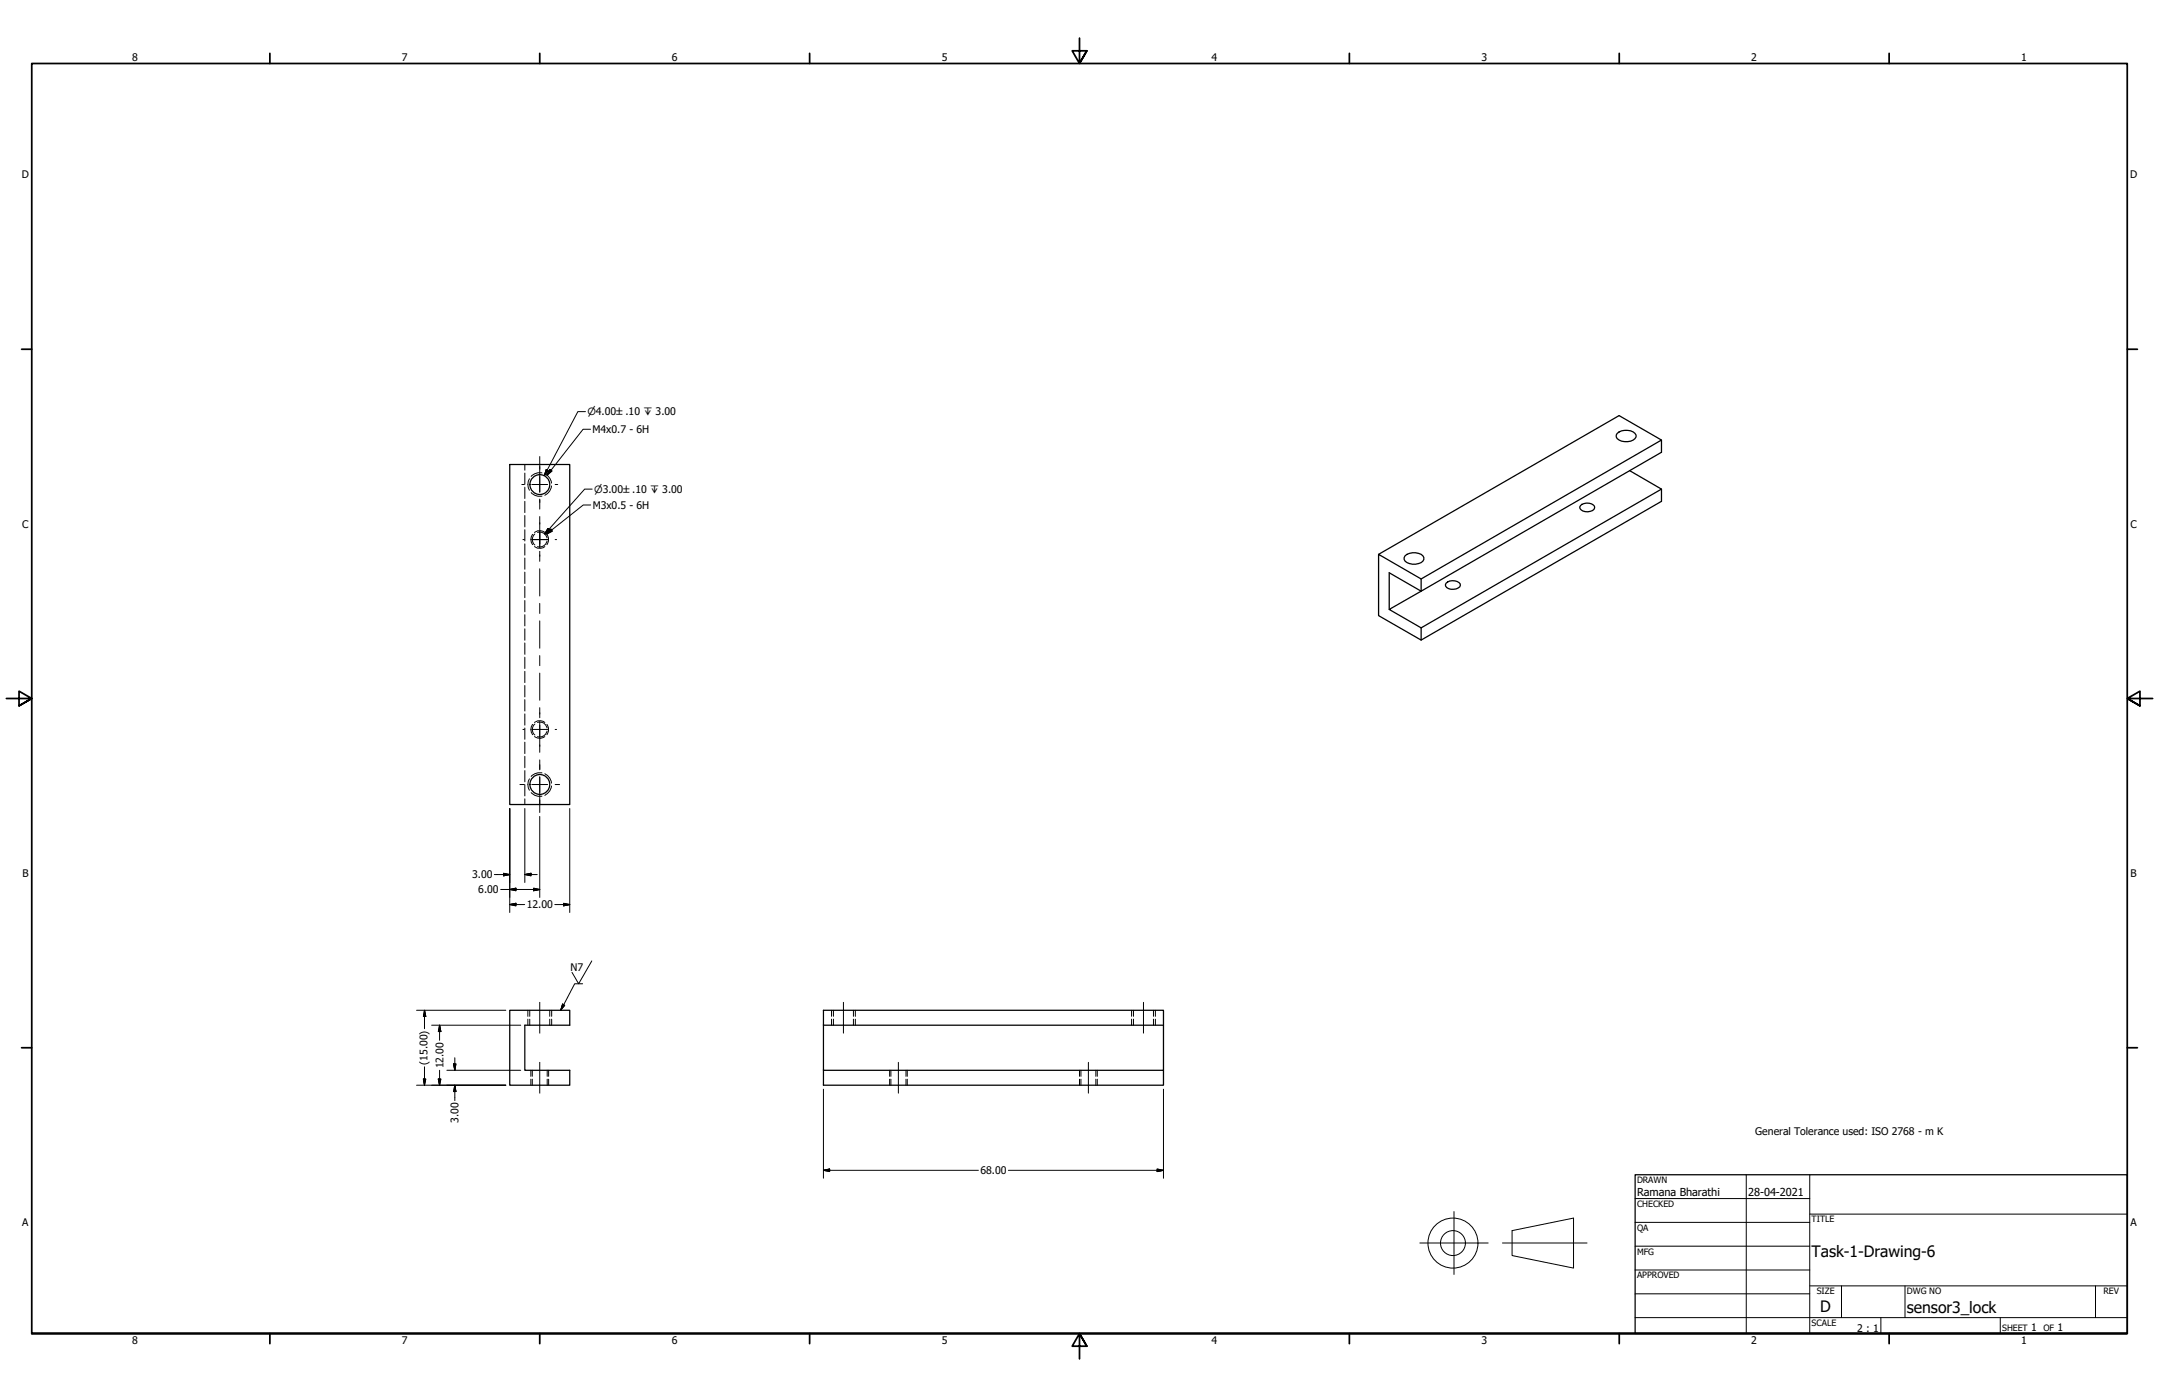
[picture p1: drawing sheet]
<svg xmlns="http://www.w3.org/2000/svg" width="864mm" height="559mm" viewBox="0 0 864 559" stroke-linecap="round" stroke-linejoin="round" font-family="sans-serif">
<!-- layer: Visible (ANSI) -->
<g fill="none" stroke="#000" stroke-width=".51">
<path d="M646.9 173.4a5.3 5.3 0 0 1 7.5 .7 2.78 2.78 0 0 1-3.3 2.6 4.4 4.4 0 0 1-4.6-1.9zM664.6 176l-17-9.8-96.2 55.5M203.9 185.8h24v136h-24zM651.9 188.3l12.7 7.3-96.1 55.5M664.6 195.6v4.9l-96.1 55.5M632.2 202.2a4 4 0 0 1 5.6 .3 1.67 1.67 0 0 1-1.7 2 3 3 0 0 1-4.2-1.7zM551.4 221.7l17.1 9.9v4.9l-12.8 7.3 12.8 7.3v4.9l-17.1-9.7zM562 222.3a5.7 5.7 0 0 1 7.2 0 1.94 1.94 0 0 1 .1 2.1 1.94 1.94 0 0 1-1.9 1 4.9 4.9 0 0 1-5.7-1.6zM568.5 231.6l96.1-55.6v4.9l-96.1 55.6-12.8-7.4v14.7M578.4 233.3a4.1 4.1 0 0 1 5.7 .3 1.67 1.67 0 0 1-1.7 2 3 3 0 0 1-4.2-1.7zM203.9 404.1h24v6h-18v18h18v6h-24zM329.4 404.1h136v24h-136z"/>
<path d="M329.4 410.1h136M329.4 428.1v6h136v-6"/>
<circle cx="215.9" cy="193.8" r="4"/>
<circle cx="215.9" cy="313.8" r="4"/>
</g>
<!-- layer: Hidden (ANSI) -->
<g fill="none" stroke="#000" stroke-width=".4">
<path d="M209.9 185.8v2.3M209.9 189.2v4.5M209.9 194.9v4.5M209.9 200.5v4.5M209.9 206.2v4.6M209.9 211.9v4.5M209.9 217.6v4.5M213.9 213.6a2.87 2.87 0 0 0 0 4.4M215 213a2.94 2.94 0 0 1 3.8 2.2M218.8 216.4a2.94 2.94 0 0 1-3.8 2.2M209.9 223.2v4.5M209.9 228.9v4.5"/>
<path d="M209.9 234.6v4.5M209.9 240.2v4.5M209.9 245.9v4.5M209.9 251.5v4.6M209.9 257.2v4.5M209.9 262.9v4.5M209.9 268.5v4.5M209.9 274.2v4.6M209.9 279.8v4.6M209.9 285.6v4.5M209.9 291.2v4.5M209.9 296.9v4.5"/>
<path d="M213.9 289.6a2.87 2.87 0 0 0 0 4.4M215 289a2.84 2.84 0 0 1 3.8 2.2M218.8 292.4a2.94 2.94 0 0 1-3.8 2.2M209.9 302.5v4.6M209.9 308.2v4.5M209.9 313.9v4.5M209.9 319.5v2.3M211.9 404.1v2.4M211.9 407.7v2.4M219.9 404.1v2.4M219.9 407.7v2.4M333.4 404.1v2.4"/>
<path d="M333.4 407.7v2.4M341.4 404.1v2.4M341.4 407.7v2.4M453.4 404.1v2.4M453.4 407.7v2.4M461.4 404.1v2.4M461.4 407.7v2.4M212.9 428.1v2.4M212.9 431.7v2.4M218.9 428.1v2.4M218.9 431.7v2.4M356.4 428.1v2.4"/>
<path d="M356.4 431.7v2.4M362.4 428.1v2.4M362.4 431.7v2.4M432.4 428.1v2.4M432.4 431.7v2.4M438.3 428.1v2.4M438.3 431.7v2.4"/>
</g>
<!-- layer: Hidden Narrow (ANSI) -->
<g fill="none" stroke="#000" stroke-width=".4">
<path d="M211.8 191.5a4.4 4.4 0 0 0 0 4.6M212.5 197a4.5 4.5 0 0 0 4.3 1.4M216.8 189.2a4.5 4.5 0 0 0-4.3 1.4M217.9 189.5a4.8 4.8 0 0 1 2.7 3.7M220.6 194.4a4.6 4.6 0 0 1-2.7 3.7M213 213.7a3.4 3.4 0 0 0 0 4.2M213.8 213a3.2 3.2 0 0 1 4.1 0M213.8 218.6a3.2 3.2 0 0 0 4.1 0M218.8 213.7a3.4 3.4 0 0 1 0 4.2M213 289.8a3.4 3.4 0 0 0 0 4.1M213.8 289a3.2 3.2 0 0 1 4.1 0M213.8 294.6a3.5 3.5 0 0 0 4.1 0"/>
<path d="M218.8 289.8a3.4 3.4 0 0 1 0 4.1M211.8 311.5a4.4 4.4 0 0 0 0 4.6M212.5 317.1a4.5 4.5 0 0 0 4.3 1.4M216.8 309.2a4.5 4.5 0 0 0-4.3 1.4M217.9 309.5a4.6 4.6 0 0 1 2.7 3.7M220.6 314.4a4.8 4.8 0 0 1-2.7 3.7M211.1 404.1v2.4M211.1 407.7v2.4M220.7 404.1v2.4M220.7 407.7v2.4M332.6 404.1v2.4M332.6 407.7v2.4"/>
<path d="M342.1 404.1v2.4M342.1 407.7v2.4M452.6 404.1v2.4M452.6 407.7v2.4M462.2 404.1v2.4M462.2 407.7v2.4M212.3 428.1v2.4M212.3 431.7v2.4M219.5 428.1v2.4M219.5 431.7v2.4M355.9 428.1v2.4M355.9 431.7v2.4"/>
<path d="M362.9 428.1v2.4M362.9 431.7v2.4M431.8 428.1v2.4M431.8 431.7v2.4M438.9 428.1v2.4M438.9 431.7v2.4"/>
</g>
<!-- layer: Border (ANSI) -->
<g fill="none" stroke="#000" stroke-width=".7">
<path d="M431.8 15.2v10.2l-2.9-5.1h5.8l-2.9 5.1 2.9-5.1M107.9 21.3v4.1M215.9 21.3v4.1M323.8 21.3v4.1M539.8 21.3v4.1M647.7 21.3v4.1M755.6 21.3v4.1M8.6 139.7h4.1M850.9 139.7h4.1M2.5 279.4h10.2l-5.1-2.9v5.8l5.1-2.9-5.1 2.9M861.1 279.4h-10.2l5.1-2.9v5.8l-5.1-2.9 5.1 2.9M8.6 419.1h4.1"/>
<path d="M850.9 419.1h4.1M12.7 533.4v-508h838.2v508h-838.2h838.2M107.9 533.4v4.1M215.9 533.4v4.1M323.8 533.4v4.1M434.7 538.5l-2.9-5.1 2.9 5.1h-5.8l2.9-5.1v10.2M539.8 533.4v4.1M647.7 533.4v4.1M755.6 533.4v4.1"/>
</g>
<!-- layer: Title (ANSI) -->
<g fill="none" stroke="#000" stroke-width=".4">
<path d="M654 479.4h69.9M698.5 469.9v63.5M723.9 469.9v63.5M654 488.9h69.9M654 498.5h69.9M723.9 485.6h127M654 508h69.9M654 517.5h69.9M723.9 514.3h127M736.6 514.3v12.7M762 514.3v12.7M838.2 514.3v12.7"/>
<path d="M654 527h196.9M752.3 527v6.4M800.1 527v6.4"/>
</g>
<path d="M654 469.9h196.9v63.5h-196.9z" fill="none" stroke="#000" stroke-width=".51"/>
<!-- layer: Centerline (ANSI) -->
<g fill="none" stroke="#000" stroke-width=".4">
<path d="M215.9 182.6v14.1M215.9 199.6v4M215.9 206.6v11M215.9 220.5v4M215.9 227.5v10.9M215.9 241.4v4M215.9 248.3v11M215.9 262.3v4M215.9 269.2v10.9M215.9 283.1v4M215.9 290.1v10.8M215.9 304v3.9"/>
<path d="M215.9 311v14M215.9 400.9v12.4M337.4 400.9v12.4M457.4 400.9v12.4M215.9 424.9v12.4M359.3 424.9v12.4M435.4 424.9v12.4"/>
</g>
<!-- layer: Sketch Geometry (ANSI) -->
<g fill="none" stroke="#000" stroke-width=".4">
<path d="M567.9 497.2h27.3M581.6 484.6v25.2M601 497.2h33.8M604.8 492.3l24.6-5.1v20l-24.6-5z"/>
<circle cx="581.2" cy="497.2" r="10"/>
<circle cx="581.2" cy="497.2" r="5"/>
</g>
<!-- layer: Center Mark (ANSI) -->
<g fill="none" stroke="#000" stroke-width=".4">
<path d="M208.7 193.8h1M212.7 193.8h6.4M215.9 186.6v1M215.9 190.6v6.4M215.9 200v1M222.1 193.8h1M209.2 215.8h.5M212.7 215.8h6.4zM215.9 212.7v6.3zM215.9 209.1v.5M222.1 215.8h.5M215.9 222v.5"/>
<path d="M209.2 291.8h.5M212.7 291.8h6.4M215.9 285.1v.5M215.9 288.6v6.4M215.9 298v.5M222.1 291.8h.5M208 313.8h1.7M212.7 313.8h6.4M215.9 305.9v1.8M215.9 310.6v6.4M215.9 320v1.8M222.1 313.8h1.7"/>
</g>
<!-- layer: Symbol (ANSI) -->
<path d="M234.2 164.7h-3.1l-13.4 25.5M236.2 171.7h-3l-14.4 18.4M218.5 187.8l.8 .5-1.6 1.9zM220 187.8l.8 .6-2 1.7zM236.9 195.6h-3l-16 18M219.2 211.4l.8 .6-2.1 1.6zM220.3 211.6l.6 .9-2.2 1.1zM236.3 202h-3l-14.6 11.6M233 393.5h-3.1l-5.6 10.6M236.7 384.4l-5.2 9.1-2.7-4.6M225 401.6l.9 .5-1.6 2z" fill="none" stroke="#000" stroke-width=".4"/>
<path d="M218.5 187.8l-.8 2.4zM218.5 187.8l.8 .5-1.6 1.9zM220 187.8l-1.2 2.3zM220 187.8l.8 .6-2 1.7zM219.2 211.4l-1.3 2.2zM219.2 211.4l.8 .6-2.1 1.6zM220.3 211.6l-1.6 2zM220.3 211.6l.6 .9-2.2 1.1zM225 401.6l-.7 2.5zM225 401.6l.9 .5-1.6 2z" fill="#000" stroke="#000" stroke-width=".4"/>
<!-- layer: Dimension (ANSI) -->
<g fill="none" stroke="#000" stroke-width=".4">
<path d="M203.9 323.4v41.6M209.9 323.4v29.6M215.9 326.6v32.4M227.9 323.4v41.6M197.7 349.8h6.2M200.3 355.8h15.6M201.4 349.3l2.5 .5-2.5 .5zM203.9 355.8l2.5-.5v1zM209.9 349.8l2.5-.5v1zM209.9 349.8h5M213.4 355.3l2.5 .5-2.5 .5zM203.9 361.8l2.5-.5v1z"/>
<path d="M203.9 361.8h6M221.9 361.8h6M225.4 361.3l2.5 .5-2.5 .5zM166.6 404.1h35.7M169.8 404.1l.5 2.5h-.9zM169.8 404.1v7.4M172.7 410.1h35.6M175.8 410.1l.5 2.5h-1zM175.8 410.1v6M166.6 434.1h35.7M169.4 431.6h.9l-.5 2.5zM169.8 426.7v7.4"/>
<path d="M175.3 431.6h1l-.5 2.5zM175.8 428.1v6M178.8 428.1h29.5M181.4 425.6h1l-.5 2.5zM181.9 434.1l.5 2.5h-1zM181.9 423.1v5M181.9 434.1v6.1M329.4 435.7v35.6M465.4 435.7v35.6M329.4 468.1l2.5-.5v1zM329.4 468.1h62M403.4 468.1h62"/>
<path d="M462.9 467.6l2.5 .5-2.5 .5z"/>
</g>
<g fill="#000" stroke="#000" stroke-width=".4">
<path d="M201.4 350.3l2.5-.5zM201.4 349.3l2.5 .5-2.5 .5zM203.9 355.8l2.5-.5zM203.9 355.8l2.5-.5v1zM209.9 349.8l2.5-.5zM209.9 349.8l2.5-.5v1zM213.4 356.3l2.5-.5zM213.4 355.3l2.5 .5-2.5 .5zM203.9 361.8l2.5-.5zM203.9 361.8l2.5-.5v1zM225.4 362.3l2.5-.5zM225.4 361.3l2.5 .5-2.5 .5z"/>
<path d="M169.8 404.1l.5 2.5zM169.8 404.1l.5 2.5h-.9zM175.8 410.1l.5 2.5zM175.8 410.1l.5 2.5h-1zM169.4 431.6l.4 2.5zM169.4 431.6h.9l-.5 2.5zM175.3 431.6l.5 2.5zM175.3 431.6h1l-.5 2.5zM181.4 425.6l.5 2.5zM181.4 425.6h1l-.5 2.5zM181.9 434.1l.5 2.5zM181.9 434.1l.5 2.5h-1z"/>
<path d="M329.4 468.1l2.5-.5zM329.4 468.1l2.5-.5v1zM462.9 468.6l2.5-.5zM462.9 467.6l2.5 .5-2.5 .5z"/>
</g>
<g font-size="6.3">
<text x="724.7" y="502.8">Task-1-Drawing-6</text>
<text x="728.1" y="524.9">D</text>
<text x="762.8" y="525.4">sensor3_lock</text>
</g>
<g font-size="4.4">
<text x="654.8" y="478.6">Ramana Bharathi</text>
<text x="699.3" y="478.6">28-04-2021</text>
</g>
<g font-size="4.2">
<text x="52.8" y="24.4">8</text>
<text x="160.8" y="24.4">7</text>
<text x="268.7" y="24.4">6</text>
<text x="376.7" y="24.4">5</text>
<text x="484.6" y="24.4">4</text>
<text x="592.6" y="24.4">3</text>
<text x="700.5" y="24.4">2</text>
<text x="808.5" y="24.4">1</text>
<text x="8.8" y="71.4">D</text>
<text x="852" y="71.4">D</text>
<text x="237" y="173.2">M4x0.7 - 6H</text>
<text x="237.1" y="203.5">M3x0.5 - 6H</text>
<text x="8.9" y="211.1">C</text>
<text x="852.2" y="211.1">C</text>
<text x="9" y="350.8">B</text>
<text x="188.8" y="351.3">3.00</text>
<text x="852.2" y="350.8">B</text>
<text x="191.3" y="357.3">6.00</text>
<text x="210.7" y="363.3">12.00</text>
<text x="228.2" y="388.3">N7</text>
<text x="171" y="425.9" transform="rotate(-90 171 425.9)">(15.00)</text>
<text x="177.4" y="427.3" transform="rotate(-90 177.4 427.3)">12.00</text>
<text x="183.5" y="449.1" transform="rotate(-90 183.5 449.1)">3.00</text>
<text x="702.1" y="454.1">General Tolerance used: ISO 2768 - m K</text>
<text x="392.2" y="469.6">68.00</text>
<text x="8.9" y="490.5">A</text>
<text x="852.2" y="490.5">A</text>
<text x="742.9" y="532.6">2 : 1</text>
<text x="812.4" y="532.6">1</text>
<text x="823" y="532.6">1</text>
<text x="52.8" y="537.5">8</text>
<text x="160.8" y="537.5">7</text>
<text x="268.7" y="537.5">6</text>
<text x="376.7" y="537.5">5</text>
<text x="484.6" y="537.5">4</text>
<text x="592.6" y="537.5">3</text>
<text x="700.5" y="537.5">2</text>
<text x="808.5" y="537.5">1</text>
</g>
<g font-size="4">
<text x="234.9" y="166.2">⌀4.00±.10 ↧ 3.00</text>
<text x="237.7" y="197.2">⌀3.00±.10 ↧ 3.00</text>
</g>
<g font-size="3.5">
<text x="654.8" y="473.2">DRAWN</text>
<text x="654.8" y="482.8">CHECKED</text>
<text x="724.7" y="488.9">TITLE</text>
<text x="654.8" y="492.3">QA</text>
<text x="654.8" y="501.8">MFG</text>
<text x="654.8" y="511.4">APPROVED</text>
<text x="726.7" y="517.7">SIZE</text>
<text x="762.8" y="517.7">DWG NO</text>
<text x="841.4" y="517.7">REV</text>
<text x="724.7" y="530.4">SCALE</text>
<text x="800.9" y="532.6">SHEET</text>
<text x="817.4" y="532.6">OF</text>
</g>
</svg>
